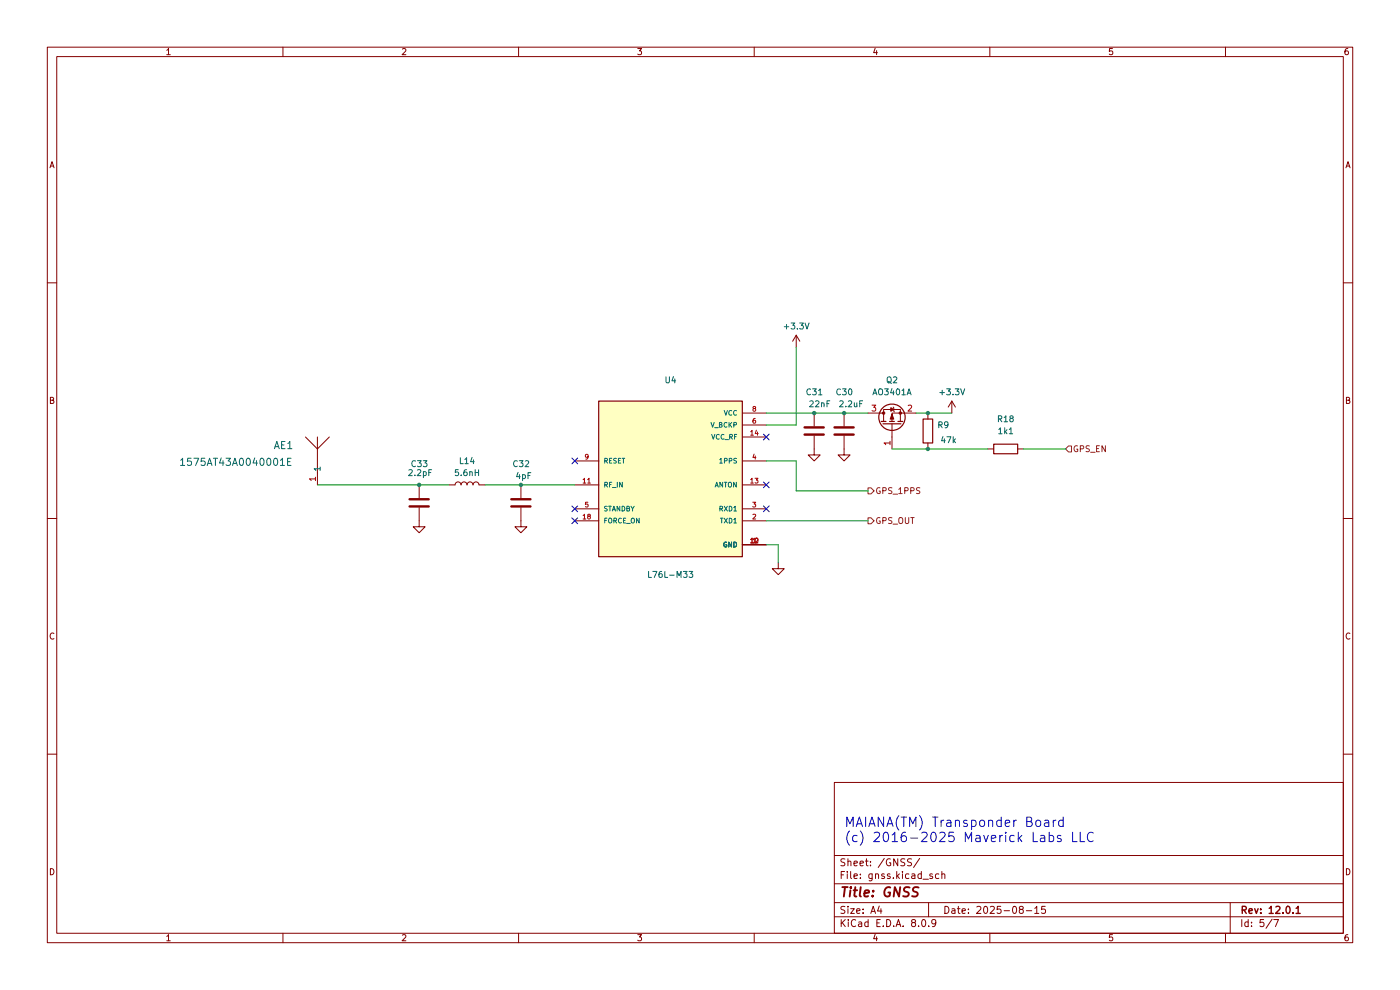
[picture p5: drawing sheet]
(kicad_sch
 (version 20231120)
 (generator "eeschema")
 (generator_version "8.0")
 (paper "A4")
 (title_block
  (title "GNSS")
  (date "2025-08-15")
  (rev "12.0.1"))
 (lib_symbols
  (symbol "1575AT43A0040E:1575AT43A0040E"
   (pin_names
    (offset 0.254)) (exclude_from_sim no) (in_bom yes) (on_board yes)
   (property "Reference" "AE" (at 2.2606 6.985 0) (effects (font (size 1.524 1.524))))
   (property "Value" "1575AT43A0040E" (at 2.2606 3.175 0) (effects (font (size 1.524 1.524))))
   (property "Footprint" "ANT_1575AT_JOT" (at 0 0 0) (effects (font (size 1.27 1.27)
    (italic yes)) (hide yes)))
   (property "Datasheet" "1575AT43A0040E" (at 0 0 0) (effects (font (size 1.27 1.27)
    (italic yes)) (hide yes)))
   (property "Description" "" (at 0 0 0) (effects (font (size 1.27 1.27)) (hide yes)))
   (property "ki_locked" "" (at 0 0 0) (effects (font (size 1.27 1.27))))
   (symbol "1575AT43A0040E_0_1"
    (polyline (pts (xy -2.54 10.16) (xy 0 7.62)) (stroke (width 0.2032) (type default)) (fill (type none)))
    (polyline (pts (xy 0 7.62) (xy 0 2.54)) (stroke (width 0.2032) (type default)) (fill (type none)))
    (polyline (pts (xy 0 7.62) (xy 2.54 10.16)) (stroke (width 0.2032) (type default)) (fill (type none)))
    (polyline (pts (xy 0 10.16) (xy 0 7.62)) (stroke (width 0.2032) (type default)) (fill (type none)))
    (pin unspecified line (at 0 0 90) (length 2.54) (name "1" (effects (font (size 1.27 1.27)))) (number "1" (effects (font (size 1.27 1.27)))))))
  (symbol "Device:C"
   (pin_numbers hide)
   (pin_names
    (offset 0.254)) (exclude_from_sim no) (in_bom yes) (on_board yes)
   (property "Reference" "C" (at 0.635 2.54 0) (effects (font (size 1.27 1.27)) (justify left)))
   (property "Value" "C" (at 0.635 -2.54 0) (effects (font (size 1.27 1.27)) (justify left)))
   (property "Footprint" "" (at 0.9652 -3.81 0) (effects (font (size 1.27 1.27)) (hide yes)))
   (property "Datasheet" "~" (at 0 0 0) (effects (font (size 1.27 1.27)) (hide yes)))
   (property "Description" "Unpolarized capacitor" (at 0 0 0) (effects (font (size 1.27 1.27)) (hide yes)))
   (symbol "C_0_1"
    (polyline (pts (xy -2.032 -0.762) (xy 2.032 -0.762)) (stroke (width 0.508) (type default)) (fill (type none)))
    (polyline (pts (xy -2.032 0.762) (xy 2.032 0.762)) (stroke (width 0.508) (type default)) (fill (type none))))
   (symbol "C_1_1"
    (pin passive line (at 0 3.81 270) (length 2.794) (name "~" (effects (font (size 1.27 1.27)))) (number "1" (effects (font (size 1.27 1.27)))))
    (pin passive line (at 0 -3.81 90) (length 2.794) (name "~" (effects (font (size 1.27 1.27)))) (number "2" (effects (font (size 1.27 1.27)))))))
  (symbol "Device:L"
   (pin_numbers hide)
   (pin_names
    (offset 1.016) hide) (exclude_from_sim no) (in_bom yes) (on_board yes)
   (property "Reference" "L" (at -1.27 0 90) (effects (font (size 1.27 1.27))))
   (property "Value" "L" (at 1.905 0 90) (effects (font (size 1.27 1.27))))
   (property "Footprint" "" (at 0 0 0) (effects (font (size 1.27 1.27)) (hide yes)))
   (property "Datasheet" "~" (at 0 0 0) (effects (font (size 1.27 1.27)) (hide yes)))
   (property "Description" "Inductor" (at 0 0 0) (effects (font (size 1.27 1.27)) (hide yes)))
   (symbol "L_0_1"
    (arc (start 0 -2.54) (mid 0.6323 -1.905) (end 0 -1.27) (stroke (width 0) (type default)) (fill (type none)))
    (arc (start 0 -1.27) (mid 0.6323 -0.635) (end 0 0) (stroke (width 0) (type default)) (fill (type none)))
    (arc (start 0 0) (mid 0.6323 0.635) (end 0 1.27) (stroke (width 0) (type default)) (fill (type none)))
    (arc (start 0 1.27) (mid 0.6323 1.905) (end 0 2.54) (stroke (width 0) (type default)) (fill (type none))))
   (symbol "L_1_1"
    (pin passive line (at 0 3.81 270) (length 1.27) (name "1" (effects (font (size 1.27 1.27)))) (number "1" (effects (font (size 1.27 1.27)))))
    (pin passive line (at 0 -3.81 90) (length 1.27) (name "2" (effects (font (size 1.27 1.27)))) (number "2" (effects (font (size 1.27 1.27)))))))
  (symbol "Device:R"
   (pin_numbers hide)
   (pin_names
    (offset 0)) (exclude_from_sim no) (in_bom yes) (on_board yes)
   (property "Reference" "R" (at 2.032 0 90) (effects (font (size 1.27 1.27))))
   (property "Value" "R" (at 0 0 90) (effects (font (size 1.27 1.27))))
   (property "Footprint" "" (at -1.778 0 90) (effects (font (size 1.27 1.27)) (hide yes)))
   (property "Datasheet" "~" (at 0 0 0) (effects (font (size 1.27 1.27)) (hide yes)))
   (property "Description" "Resistor" (at 0 0 0) (effects (font (size 1.27 1.27)) (hide yes)))
   (symbol "R_0_1"
    (rectangle (start -1.016 -2.54) (end 1.016 2.54) (stroke (width 0.254) (type default)) (fill (type none))))
   (symbol "R_1_1"
    (pin passive line (at 0 3.81 270) (length 1.27) (name "~" (effects (font (size 1.27 1.27)))) (number "1" (effects (font (size 1.27 1.27)))))
    (pin passive line (at 0 -3.81 90) (length 1.27) (name "~" (effects (font (size 1.27 1.27)))) (number "2" (effects (font (size 1.27 1.27)))))))
  (symbol "L76L-M33:L76L-M33"
   (pin_names
    (offset 1.016)) (exclude_from_sim no) (in_bom yes) (on_board yes)
   (property "Reference" "U" (at -15.24 18.542 0) (effects (font (size 1.27 1.27)) (justify left bottom)))
   (property "Value" "L76L-M33" (at -15.24 -17.78 0) (effects (font (size 1.27 1.27)) (justify left bottom)))
   (property "Footprint" "XCVR_L76L-M33" (at 0 0 0) (effects (font (size 1.27 1.27)) (justify bottom) (hide yes)))
   (property "Datasheet" "" (at 0 0 0) (effects (font (size 1.27 1.27)) (hide yes)))
   (property "Description" "\nL76-L is a concurrent receiver module integrating GPS, GLONASS, Galileo and QZSS systems. With 33 tracking channels, 99 acquisition channels and 210 PRN channels, L76-L can acquire and track any mix of GPS, GLONASS and SBAS signals. Designed to be compatible with Quectel L76 module in the compact and unified form factor, L76-L provides a built-in LNA for better performance in weak signal areas.\n" (at 0 0 0) (effects (font (size 1.27 1.27)) (justify bottom) (hide yes)))
   (property "MF" "Quectel" (at 0 0 0) (effects (font (size 1.27 1.27)) (justify bottom) (hide yes)))
   (property "Package" "Custom Quectel" (at 0 0 0) (effects (font (size 1.27 1.27)) (justify bottom) (hide yes)))
   (property "Price" "None" (at 0 0 0) (effects (font (size 1.27 1.27)) (justify bottom) (hide yes)))
   (property "SnapEDA_Link" "https://www.snapeda.com/parts/L76L-M33/Quectel/view-part/?ref=snap" (at 0 0 0) (effects (font (size 1.27 1.27)) (justify bottom) (hide yes)))
   (property "MP" "L76L-M33" (at 0 0 0) (effects (font (size 1.27 1.27)) (justify bottom) (hide yes)))
   (property "Purchase-URL" "https://pricing.snapeda.com/search?q=L76L-M33&ref=eda" (at 0 0 0) (effects (font (size 1.27 1.27)) (justify bottom) (hide yes)))
   (property "Availability" "In Stock" (at 0 0 0) (effects (font (size 1.27 1.27)) (justify bottom) (hide yes)))
   (property "Check_prices" "https://www.snapeda.com/parts/L76L-M33/Quectel/view-part/?ref=eda" (at 0 0 0) (effects (font (size 1.27 1.27)) (justify bottom) (hide yes)))
   (symbol "L76L-M33_0_0"
    (rectangle (start -15.24 -15.24) (end 15.24 17.78) (stroke (width 0.254) (type default)) (fill (type background)))
    (pin power_in line (at 20.32 -12.7 180) (length 5.08) (name "GND" (effects (font (size 1.016 1.016)))) (number "1" (effects (font (size 1.016 1.016)))))
    (pin power_in line (at 20.32 -12.7 180) (length 5.08) (name "GND" (effects (font (size 1.016 1.016)))) (number "10" (effects (font (size 1.016 1.016)))))
    (pin input line (at -20.32 0 0) (length 5.08) (name "RF_IN" (effects (font (size 1.016 1.016)))) (number "11" (effects (font (size 1.016 1.016)))))
    (pin power_in line (at 20.32 -12.7 180) (length 5.08) (name "GND" (effects (font (size 1.016 1.016)))) (number "12" (effects (font (size 1.016 1.016)))))
    (pin output line (at 20.32 0 180) (length 5.08) (name "ANTON" (effects (font (size 1.016 1.016)))) (number "13" (effects (font (size 1.016 1.016)))))
    (pin power_in line (at 20.32 10.16 180) (length 5.08) (name "VCC_RF" (effects (font (size 1.016 1.016)))) (number "14" (effects (font (size 1.016 1.016)))))
    (pin input line (at -20.32 -7.62 0) (length 5.08) (name "FORCE_ON" (effects (font (size 1.016 1.016)))) (number "18" (effects (font (size 1.016 1.016)))))
    (pin output line (at 20.32 -7.62 180) (length 5.08) (name "TXD1" (effects (font (size 1.016 1.016)))) (number "2" (effects (font (size 1.016 1.016)))))
    (pin input line (at 20.32 -5.08 180) (length 5.08) (name "RXD1" (effects (font (size 1.016 1.016)))) (number "3" (effects (font (size 1.016 1.016)))))
    (pin output line (at 20.32 5.08 180) (length 5.08) (name "1PPS" (effects (font (size 1.016 1.016)))) (number "4" (effects (font (size 1.016 1.016)))))
    (pin input line (at -20.32 -5.08 0) (length 5.08) (name "STANDBY" (effects (font (size 1.016 1.016)))) (number "5" (effects (font (size 1.016 1.016)))))
    (pin power_in line (at 20.32 12.7 180) (length 5.08) (name "V_BCKP" (effects (font (size 1.016 1.016)))) (number "6" (effects (font (size 1.016 1.016)))))
    (pin power_in line (at 20.32 15.24 180) (length 5.08) (name "VCC" (effects (font (size 1.016 1.016)))) (number "8" (effects (font (size 1.016 1.016)))))
    (pin input line (at -20.32 5.08 0) (length 5.08) (name "RESET" (effects (font (size 1.016 1.016)))) (number "9" (effects (font (size 1.016 1.016)))))))
  (symbol "Transistor_FET:AO3401A"
   (pin_names hide) (exclude_from_sim no) (in_bom yes) (on_board yes)
   (property "Reference" "Q" (at 5.08 1.905 0) (effects (font (size 1.27 1.27)) (justify left)))
   (property "Value" "AO3401A" (at 5.08 0 0) (effects (font (size 1.27 1.27)) (justify left)))
   (property "Footprint" "Package_TO_SOT_SMD:SOT-23" (at 5.08 -1.905 0) (effects (font (size 1.27 1.27)
    (italic yes)) (justify left) (hide yes)))
   (property "Datasheet" "http://www.aosmd.com/pdfs/datasheet/AO3401A.pdf" (at 0 0 0) (effects (font (size 1.27 1.27)) (justify left) (hide yes)))
   (property "Description" "-4.0A Id, -30V Vds, P-Channel MOSFET, SOT-23" (at 0 0 0) (effects (font (size 1.27 1.27)) (hide yes)))
   (symbol "AO3401A_0_1"
    (polyline (pts (xy 0.254 0) (xy -2.54 0)) (stroke (width 0) (type default)) (fill (type none)))
    (polyline (pts (xy 0.254 1.905) (xy 0.254 -1.905)) (stroke (width 0.254) (type default)) (fill (type none)))
    (polyline (pts (xy 0.762 -1.27) (xy 0.762 -2.286)) (stroke (width 0.254) (type default)) (fill (type none)))
    (polyline (pts (xy 0.762 0.508) (xy 0.762 -0.508)) (stroke (width 0.254) (type default)) (fill (type none)))
    (polyline (pts (xy 0.762 2.286) (xy 0.762 1.27)) (stroke (width 0.254) (type default)) (fill (type none)))
    (polyline (pts (xy 2.54 2.54) (xy 2.54 1.778)) (stroke (width 0) (type default)) (fill (type none)))
    (polyline (pts (xy 2.54 -2.54) (xy 2.54 0) (xy 0.762 0)) (stroke (width 0) (type default)) (fill (type none)))
    (polyline (pts (xy 0.762 1.778) (xy 3.302 1.778) (xy 3.302 -1.778) (xy 0.762 -1.778)) (stroke (width 0) (type default)) (fill (type none)))
    (polyline (pts (xy 2.286 0) (xy 1.27 0.381) (xy 1.27 -0.381) (xy 2.286 0)) (stroke (width 0) (type default)) (fill (type outline)))
    (polyline (pts (xy 2.794 -0.508) (xy 2.921 -0.381) (xy 3.683 -0.381) (xy 3.81 -0.254)) (stroke (width 0) (type default)) (fill (type none)))
    (polyline (pts (xy 3.302 -0.381) (xy 2.921 0.254) (xy 3.683 0.254) (xy 3.302 -0.381)) (stroke (width 0) (type default)) (fill (type none)))
    (circle (center 1.651 0) (radius 2.794) (stroke (width 0.254) (type default)) (fill (type none)))
    (circle (center 2.54 -1.778) (radius 0.254) (stroke (width 0) (type default)) (fill (type outline)))
    (circle (center 2.54 1.778) (radius 0.254) (stroke (width 0) (type default)) (fill (type outline))))
   (symbol "AO3401A_1_1"
    (pin input line (at -5.08 0 0) (length 2.54) (name "G" (effects (font (size 1.27 1.27)))) (number "1" (effects (font (size 1.27 1.27)))))
    (pin passive line (at 2.54 -5.08 90) (length 2.54) (name "S" (effects (font (size 1.27 1.27)))) (number "2" (effects (font (size 1.27 1.27)))))
    (pin passive line (at 2.54 5.08 270) (length 2.54) (name "D" (effects (font (size 1.27 1.27)))) (number "3" (effects (font (size 1.27 1.27)))))))
  (symbol "power:+3.3V"
   (power)
   (pin_names
    (offset 0)) (exclude_from_sim no) (in_bom yes) (on_board yes)
   (property "Reference" "#PWR" (at 0 -3.81 0) (effects (font (size 1.27 1.27)) (hide yes)))
   (property "Value" "+3.3V" (at 0 3.556 0) (effects (font (size 1.27 1.27))))
   (property "Footprint" "" (at 0 0 0) (effects (font (size 1.27 1.27)) (hide yes)))
   (property "Datasheet" "" (at 0 0 0) (effects (font (size 1.27 1.27)) (hide yes)))
   (property "Description" "Power symbol creates a global label with name \"+3.3V\"" (at 0 0 0) (effects (font (size 1.27 1.27)) (hide yes)))
   (symbol "+3.3V_0_1"
    (polyline (pts (xy -0.762 1.27) (xy 0 2.54)) (stroke (width 0) (type default)) (fill (type none)))
    (polyline (pts (xy 0 0) (xy 0 2.54)) (stroke (width 0) (type default)) (fill (type none)))
    (polyline (pts (xy 0 2.54) (xy 0.762 1.27)) (stroke (width 0) (type default)) (fill (type none))))
   (symbol "+3.3V_1_1"
    (pin power_in line (at 0 0 90) (length 0) hide (name "+3.3V" (effects (font (size 1.27 1.27)))) (number "1" (effects (font (size 1.27 1.27)))))))
  (symbol "power:GND"
   (power)
   (pin_names
    (offset 0)) (exclude_from_sim no) (in_bom yes) (on_board yes)
   (property "Reference" "#PWR" (at 0 -6.35 0) (effects (font (size 1.27 1.27)) (hide yes)))
   (property "Value" "GND" (at 0 -3.81 0) (effects (font (size 1.27 1.27))))
   (property "Footprint" "" (at 0 0 0) (effects (font (size 1.27 1.27)) (hide yes)))
   (property "Datasheet" "" (at 0 0 0) (effects (font (size 1.27 1.27)) (hide yes)))
   (property "Description" "Power symbol creates a global label with name \"GND\" , ground" (at 0 0 0) (effects (font (size 1.27 1.27)) (hide yes)))
   (symbol "GND_0_1"
    (polyline (pts (xy 0 0) (xy 0 -1.27) (xy 1.27 -1.27) (xy 0 -2.54) (xy -1.27 -1.27) (xy 0 -1.27)) (stroke (width 0) (type default)) (fill (type none))))
   (symbol "GND_1_1"
    (pin power_in line (at 0 0 270) (length 0) hide (name "GND" (effects (font (size 1.27 1.27)))) (number "1" (effects (font (size 1.27 1.27))))))))
 (junction
  (at 196.85 87.63)
  (diameter 0)
  (color 0 0 0 0))
 (junction
  (at 179.07 87.63)
  (diameter 0)
  (color 0 0 0 0))
 (junction
  (at 110.49 102.87)
  (diameter 0)
  (color 0 0 0 0))
 (junction
  (at 196.85 95.25)
  (diameter 0)
  (color 0 0 0 0))
 (junction
  (at 88.9 102.87)
  (diameter 0)
  (color 0 0 0 0))
 (junction
  (at 172.72 87.63)
  (diameter 0)
  (color 0 0 0 0))
 (no_connect
  (at 162.56 107.95))
 (no_connect
  (at 121.92 97.79))
 (no_connect
  (at 121.92 110.49))
 (no_connect
  (at 162.56 92.71))
 (no_connect
  (at 162.56 102.87))
 (no_connect
  (at 121.92 107.95))
 (wire
  (pts (xy 67.31 102.87) (xy 88.9 102.87))
  (stroke (width 0) (type default)))
 (wire
  (pts (xy 168.91 90.17) (xy 168.91 73.66))
  (stroke (width 0) (type default)))
 (wire
  (pts (xy 88.9 102.87) (xy 95.25 102.87))
  (stroke (width 0) (type default)))
 (wire
  (pts (xy 102.87 102.87) (xy 110.49 102.87))
  (stroke (width 0) (type default)))
 (wire
  (pts (xy 168.91 97.79) (xy 168.91 104.14))
  (stroke (width 0) (type default)))
 (wire
  (pts (xy 194.31 87.63) (xy 196.85 87.63))
  (stroke (width 0) (type default)))
 (wire
  (pts (xy 110.49 102.87) (xy 121.92 102.87))
  (stroke (width 0) (type default)))
 (wire
  (pts (xy 165.1 115.57) (xy 165.1 119.38))
  (stroke (width 0) (type default)))
 (wire
  (pts (xy 162.56 90.17) (xy 168.91 90.17))
  (stroke (width 0) (type default)))
 (wire
  (pts (xy 196.85 87.63) (xy 201.93 87.63))
  (stroke (width 0) (type default)))
 (wire
  (pts (xy 162.56 110.49) (xy 184.15 110.49))
  (stroke (width 0) (type default)))
 (wire
  (pts (xy 189.23 95.25) (xy 196.85 95.25))
  (stroke (width 0) (type default)))
 (wire
  (pts (xy 217.17 95.25) (xy 226.06 95.25))
  (stroke (width 0) (type default)))
 (wire
  (pts (xy 172.72 87.63) (xy 179.07 87.63))
  (stroke (width 0) (type default)))
 (wire
  (pts (xy 162.56 115.57) (xy 165.1 115.57))
  (stroke (width 0) (type default)))
 (wire
  (pts (xy 168.91 104.14) (xy 184.15 104.14))
  (stroke (width 0) (type default)))
 (wire
  (pts (xy 196.85 95.25) (xy 209.55 95.25))
  (stroke (width 0) (type default)))
 (wire
  (pts (xy 162.56 87.63) (xy 172.72 87.63))
  (stroke (width 0) (type default)))
 (wire
  (pts (xy 179.07 87.63) (xy 184.15 87.63))
  (stroke (width 0) (type default)))
 (wire
  (pts (xy 162.56 97.79) (xy 168.91 97.79))
  (stroke (width 0) (type default)))
 (text "MAIANA(TM) Transponder Board\n(c) 2016-2025 Maverick Labs LLC"
  (exclude_from_sim no)
  (at 179.07 179.07 0)
  (effects (font (size 2 2)) (justify left bottom)))
 (hierarchical_label "GPS_1PPS"
  (shape output)
  (at 184.15 104.14 0)
  (effects (font (size 1.27 1.27)) (justify left)))
 (hierarchical_label "GPS_OUT"
  (shape output)
  (at 184.15 110.49 0)
  (effects (font (size 1.27 1.27)) (justify left)))
 (hierarchical_label "GPS_EN"
  (shape input)
  (at 226.06 95.25 0)
  (effects (font (size 1.27 1.27)) (justify left)))
 (symbol
  (lib_id "Transistor_FET:AO3401A")
  (at 189.23 90.17 90)
  (unit 1)
  (exclude_from_sim no)
  (in_bom yes)
  (on_board yes)
  (dnp no)
  (fields_autoplaced yes)
  (property "Reference" "Q2" (at 189.23 80.645 90) (effects (font (size 1.27 1.27))))
  (property "Value" "AO3401A" (at 189.23 83.185 90) (effects (font (size 1.27 1.27))))
  (property "Footprint" "Package_TO_SOT_SMD:SOT-23" (at 191.135 85.09 0) (effects (font (size 1.27 1.27)
    (italic yes)) (justify left) (hide yes)))
  (property "Datasheet" "http://www.aosmd.com/pdfs/datasheet/AO3401A.pdf" (at 189.23 90.17 0) (effects (font (size 1.27 1.27)) (justify left) (hide yes)))
  (property "Description" "" (at 189.23 90.17 0) (effects (font (size 1.27 1.27)) (hide yes)))
  (pin "1")
  (pin "2")
  (pin "3"))
 (symbol
  (lib_id "power:GND")
  (at 179.07 95.25 0)
  (unit 1)
  (exclude_from_sim no)
  (in_bom yes)
  (on_board yes)
  (dnp no)
  (fields_autoplaced yes)
  (property "Reference" "#PWR049" (at 179.07 101.6 0) (effects (font (size 1.27 1.27)) (hide yes)))
  (property "Value" "GND" (at 179.07 100.33 0) (effects (font (size 1.27 1.27)) (hide yes)))
  (property "Footprint" "" (at 179.07 95.25 0) (effects (font (size 1.27 1.27)) (hide yes)))
  (property "Datasheet" "" (at 179.07 95.25 0) (effects (font (size 1.27 1.27)) (hide yes)))
  (property "Description" "" (at 179.07 95.25 0) (effects (font (size 1.27 1.27)) (hide yes)))
  (pin "1"))
 (symbol
  (lib_id "Device:C")
  (at 110.49 106.68 180)
  (unit 1)
  (exclude_from_sim no)
  (in_bom yes)
  (on_board yes)
  (dnp no)
  (property "Reference" "C32" (at 108.585 98.425 0) (effects (font (size 1.27 1.27)) (justify right)))
  (property "Value" "4pF" (at 109.22 100.965 0) (effects (font (size 1.27 1.27)) (justify right)))
  (property "Footprint" "Capacitor_SMD:C_0603_1608Metric" (at 109.5248 102.87 0) (effects (font (size 1.27 1.27)) (hide yes)))
  (property "Datasheet" "~" (at 110.49 106.68 0) (effects (font (size 1.27 1.27)) (hide yes)))
  (property "Description" "" (at 110.49 106.68 0) (effects (font (size 1.27 1.27)) (hide yes)))
  (pin "1")
  (pin "2"))
 (symbol
  (lib_id "1575AT43A0040E:1575AT43A0040E")
  (at 67.31 102.87 0)
  (unit 1)
  (exclude_from_sim no)
  (in_bom yes)
  (on_board yes)
  (dnp no)
  (property "Reference" "AE1" (at 57.912 94.488 0) (effects (font (size 1.524 1.524)) (justify left)))
  (property "Value" "1575AT43A0040001E" (at 37.846 98.044 0) (effects (font (size 1.524 1.524)) (justify left)))
  (property "Footprint" "KiCadFootprints:ANT_1575AT_JOT" (at 67.31 102.87 0) (effects (font (size 1.27 1.27)
    (italic yes)) (hide yes)))
  (property "Datasheet" "1575AT43A0040E" (at 67.31 102.87 0) (effects (font (size 1.27 1.27)
    (italic yes)) (hide yes)))
  (property "Description" "" (at 67.31 102.87 0) (effects (font (size 1.27 1.27)) (hide yes)))
  (pin "1"))
 (symbol
  (lib_id "Device:C")
  (at 88.9 106.68 180)
  (unit 1)
  (exclude_from_sim no)
  (in_bom yes)
  (on_board yes)
  (dnp no)
  (property "Reference" "C33" (at 86.995 98.425 0) (effects (font (size 1.27 1.27)) (justify right)))
  (property "Value" "2.2pF" (at 86.36 100.33 0) (effects (font (size 1.27 1.27)) (justify right)))
  (property "Footprint" "Capacitor_SMD:C_0603_1608Metric" (at 87.9348 102.87 0) (effects (font (size 1.27 1.27)) (hide yes)))
  (property "Datasheet" "~" (at 88.9 106.68 0) (effects (font (size 1.27 1.27)) (hide yes)))
  (property "Description" "" (at 88.9 106.68 0) (effects (font (size 1.27 1.27)) (hide yes)))
  (pin "1")
  (pin "2"))
 (symbol
  (lib_id "power:GND")
  (at 165.1 119.38 0)
  (unit 1)
  (exclude_from_sim no)
  (in_bom yes)
  (on_board yes)
  (dnp no)
  (fields_autoplaced yes)
  (property "Reference" "#PWR045" (at 165.1 125.73 0) (effects (font (size 1.27 1.27)) (hide yes)))
  (property "Value" "GND" (at 165.1 124.46 0) (effects (font (size 1.27 1.27)) (hide yes)))
  (property "Footprint" "" (at 165.1 119.38 0) (effects (font (size 1.27 1.27)) (hide yes)))
  (property "Datasheet" "" (at 165.1 119.38 0) (effects (font (size 1.27 1.27)) (hide yes)))
  (property "Description" "" (at 165.1 119.38 0) (effects (font (size 1.27 1.27)) (hide yes)))
  (pin "1"))
 (symbol
  (lib_id "Device:R")
  (at 196.85 91.44 0)
  (unit 1)
  (exclude_from_sim no)
  (in_bom yes)
  (on_board yes)
  (dnp no)
  (property "Reference" "R9" (at 198.755 90.17 0) (effects (font (size 1.27 1.27)) (justify left)))
  (property "Value" "47k" (at 199.39 93.345 0) (effects (font (size 1.27 1.27)) (justify left)))
  (property "Footprint" "Resistor_SMD:R_0603_1608Metric" (at 195.072 91.44 90) (effects (font (size 1.27 1.27)) (hide yes)))
  (property "Datasheet" "~" (at 196.85 91.44 0) (effects (font (size 1.27 1.27)) (hide yes)))
  (property "Description" "" (at 196.85 91.44 0) (effects (font (size 1.27 1.27)) (hide yes)))
  (pin "1")
  (pin "2"))
 (symbol
  (lib_id "Device:C")
  (at 179.07 91.44 180)
  (unit 1)
  (exclude_from_sim no)
  (in_bom yes)
  (on_board yes)
  (dnp no)
  (property "Reference" "C30" (at 177.165 83.185 0) (effects (font (size 1.27 1.27)) (justify right)))
  (property "Value" "2.2uF" (at 177.8 85.725 0) (effects (font (size 1.27 1.27)) (justify right)))
  (property "Footprint" "Capacitor_SMD:C_0603_1608Metric" (at 178.1048 87.63 0) (effects (font (size 1.27 1.27)) (hide yes)))
  (property "Datasheet" "~" (at 179.07 91.44 0) (effects (font (size 1.27 1.27)) (hide yes)))
  (property "Description" "" (at 179.07 91.44 0) (effects (font (size 1.27 1.27)) (hide yes)))
  (pin "1")
  (pin "2"))
 (symbol
  (lib_id "L76L-M33:L76L-M33")
  (at 142.24 102.87 0)
  (unit 1)
  (exclude_from_sim no)
  (in_bom yes)
  (on_board yes)
  (dnp no)
  (property "Reference" "U4" (at 142.24 80.645 0) (effects (font (size 1.27 1.27))))
  (property "Value" "L76L-M33" (at 142.24 121.92 0) (effects (font (size 1.27 1.27))))
  (property "Footprint" "KiCadFootprints:XCVR_L76L-M33" (at 142.24 102.87 0) (effects (font (size 1.27 1.27)) (justify bottom) (hide yes)))
  (property "Datasheet" "" (at 142.24 102.87 0) (effects (font (size 1.27 1.27)) (hide yes)))
  (property "Description" "L76-L is a concurrent receiver module integrating GPS, GLONASS, Galileo and QZSS systems. With 33 tracking channels, 99 acquisition channels and 210 PRN channels, L76-L can acquire and track any mix of GPS, GLONASS and SBAS signals. Designed to be compatible with Quectel L76 module in the compact and unified form factor, L76-L provides a built-in LNA for better performance in weak signal areas." (at 142.24 102.87 0) (effects (font (size 1.27 1.27)) (justify bottom) (hide yes)))
  (property "MF" "Quectel" (at 142.24 102.87 0) (effects (font (size 1.27 1.27)) (justify bottom) (hide yes)))
  (property "Package" "Custom Quectel" (at 142.24 102.87 0) (effects (font (size 1.27 1.27)) (justify bottom) (hide yes)))
  (property "Price" "None" (at 142.24 102.87 0) (effects (font (size 1.27 1.27)) (justify bottom) (hide yes)))
  (property "SnapEDA_Link" "https://www.snapeda.com/parts/L76L-M33/Quectel/view-part/?ref=snap" (at 142.24 102.87 0) (effects (font (size 1.27 1.27)) (justify bottom) (hide yes)))
  (property "MP" "L76L-M33" (at 142.24 102.87 0) (effects (font (size 1.27 1.27)) (justify bottom) (hide yes)))
  (property "Purchase-URL" "https://pricing.snapeda.com/search?q=L76L-M33&ref=eda" (at 142.24 102.87 0) (effects (font (size 1.27 1.27)) (justify bottom) (hide yes)))
  (property "Availability" "In Stock" (at 142.24 102.87 0) (effects (font (size 1.27 1.27)) (justify bottom) (hide yes)))
  (property "Check_prices" "https://www.snapeda.com/parts/L76L-M33/Quectel/view-part/?ref=eda" (at 142.24 102.87 0) (effects (font (size 1.27 1.27)) (justify bottom) (hide yes)))
  (pin "1")
  (pin "10")
  (pin "11")
  (pin "12")
  (pin "13")
  (pin "14")
  (pin "18")
  (pin "2")
  (pin "3")
  (pin "4")
  (pin "5")
  (pin "6")
  (pin "8")
  (pin "9"))
 (symbol
  (lib_id "Device:L")
  (at 99.06 102.87 90)
  (unit 1)
  (exclude_from_sim no)
  (in_bom yes)
  (on_board yes)
  (dnp no)
  (fields_autoplaced yes)
  (property "Reference" "L14" (at 99.06 97.79 90) (effects (font (size 1.27 1.27))))
  (property "Value" "5.6nH" (at 99.06 100.33 90) (effects (font (size 1.27 1.27))))
  (property "Footprint" "Inductor_SMD:L_0603_1608Metric" (at 99.06 102.87 0) (effects (font (size 1.27 1.27)) (hide yes)))
  (property "Datasheet" "~" (at 99.06 102.87 0) (effects (font (size 1.27 1.27)) (hide yes)))
  (property "Description" "" (at 99.06 102.87 0) (effects (font (size 1.27 1.27)) (hide yes)))
  (pin "1")
  (pin "2"))
 (symbol
  (lib_id "power:+3.3V")
  (at 201.93 87.63 0)
  (unit 1)
  (exclude_from_sim no)
  (in_bom yes)
  (on_board yes)
  (dnp no)
  (fields_autoplaced yes)
  (property "Reference" "#PWR046" (at 201.93 91.44 0) (effects (font (size 1.27 1.27)) (hide yes)))
  (property "Value" "+3.3V" (at 201.93 83.185 0) (effects (font (size 1.27 1.27))))
  (property "Footprint" "" (at 201.93 87.63 0) (effects (font (size 1.27 1.27)) (hide yes)))
  (property "Datasheet" "" (at 201.93 87.63 0) (effects (font (size 1.27 1.27)) (hide yes)))
  (property "Description" "" (at 201.93 87.63 0) (effects (font (size 1.27 1.27)) (hide yes)))
  (pin "1"))
 (symbol
  (lib_id "Device:R")
  (at 213.36 95.25 90)
  (unit 1)
  (exclude_from_sim no)
  (in_bom yes)
  (on_board yes)
  (dnp no)
  (fields_autoplaced yes)
  (property "Reference" "R18" (at 213.36 88.9 90) (effects (font (size 1.27 1.27))))
  (property "Value" "1k1" (at 213.36 91.44 90) (effects (font (size 1.27 1.27))))
  (property "Footprint" "Resistor_SMD:R_0603_1608Metric" (at 213.36 97.028 90) (effects (font (size 1.27 1.27)) (hide yes)))
  (property "Datasheet" "~" (at 213.36 95.25 0) (effects (font (size 1.27 1.27)) (hide yes)))
  (property "Description" "" (at 213.36 95.25 0) (effects (font (size 1.27 1.27)) (hide yes)))
  (pin "1")
  (pin "2"))
 (symbol
  (lib_id "power:GND")
  (at 88.9 110.49 0)
  (unit 1)
  (exclude_from_sim no)
  (in_bom yes)
  (on_board yes)
  (dnp no)
  (fields_autoplaced yes)
  (property "Reference" "#PWR051" (at 88.9 116.84 0) (effects (font (size 1.27 1.27)) (hide yes)))
  (property "Value" "GND" (at 88.9 115.57 0) (effects (font (size 1.27 1.27)) (hide yes)))
  (property "Footprint" "" (at 88.9 110.49 0) (effects (font (size 1.27 1.27)) (hide yes)))
  (property "Datasheet" "" (at 88.9 110.49 0) (effects (font (size 1.27 1.27)) (hide yes)))
  (property "Description" "" (at 88.9 110.49 0) (effects (font (size 1.27 1.27)) (hide yes)))
  (pin "1"))
 (symbol
  (lib_id "power:GND")
  (at 172.72 95.25 0)
  (unit 1)
  (exclude_from_sim no)
  (in_bom yes)
  (on_board yes)
  (dnp no)
  (fields_autoplaced yes)
  (property "Reference" "#PWR048" (at 172.72 101.6 0) (effects (font (size 1.27 1.27)) (hide yes)))
  (property "Value" "GND" (at 172.72 100.33 0) (effects (font (size 1.27 1.27)) (hide yes)))
  (property "Footprint" "" (at 172.72 95.25 0) (effects (font (size 1.27 1.27)) (hide yes)))
  (property "Datasheet" "" (at 172.72 95.25 0) (effects (font (size 1.27 1.27)) (hide yes)))
  (property "Description" "" (at 172.72 95.25 0) (effects (font (size 1.27 1.27)) (hide yes)))
  (pin "1"))
 (symbol
  (lib_id "power:+3.3V")
  (at 168.91 73.66 0)
  (unit 1)
  (exclude_from_sim no)
  (in_bom yes)
  (on_board yes)
  (dnp no)
  (fields_autoplaced yes)
  (property "Reference" "#PWR047" (at 168.91 77.47 0) (effects (font (size 1.27 1.27)) (hide yes)))
  (property "Value" "+3.3V" (at 168.91 69.215 0) (effects (font (size 1.27 1.27))))
  (property "Footprint" "" (at 168.91 73.66 0) (effects (font (size 1.27 1.27)) (hide yes)))
  (property "Datasheet" "" (at 168.91 73.66 0) (effects (font (size 1.27 1.27)) (hide yes)))
  (property "Description" "" (at 168.91 73.66 0) (effects (font (size 1.27 1.27)) (hide yes)))
  (pin "1"))
 (symbol
  (lib_id "Device:C")
  (at 172.72 91.44 180)
  (unit 1)
  (exclude_from_sim no)
  (in_bom yes)
  (on_board yes)
  (dnp no)
  (property "Reference" "C31" (at 170.815 83.185 0) (effects (font (size 1.27 1.27)) (justify right)))
  (property "Value" "22nF" (at 171.45 85.725 0) (effects (font (size 1.27 1.27)) (justify right)))
  (property "Footprint" "Capacitor_SMD:C_0603_1608Metric" (at 171.7548 87.63 0) (effects (font (size 1.27 1.27)) (hide yes)))
  (property "Datasheet" "~" (at 172.72 91.44 0) (effects (font (size 1.27 1.27)) (hide yes)))
  (property "Description" "" (at 172.72 91.44 0) (effects (font (size 1.27 1.27)) (hide yes)))
  (pin "1")
  (pin "2"))
 (symbol
  (lib_id "power:GND")
  (at 110.49 110.49 0)
  (unit 1)
  (exclude_from_sim no)
  (in_bom yes)
  (on_board yes)
  (dnp no)
  (fields_autoplaced yes)
  (property "Reference" "#PWR050" (at 110.49 116.84 0) (effects (font (size 1.27 1.27)) (hide yes)))
  (property "Value" "GND" (at 110.49 115.57 0) (effects (font (size 1.27 1.27)) (hide yes)))
  (property "Footprint" "" (at 110.49 110.49 0) (effects (font (size 1.27 1.27)) (hide yes)))
  (property "Datasheet" "" (at 110.49 110.49 0) (effects (font (size 1.27 1.27)) (hide yes)))
  (property "Description" "" (at 110.49 110.49 0) (effects (font (size 1.27 1.27)) (hide yes)))
  (pin "1")))
